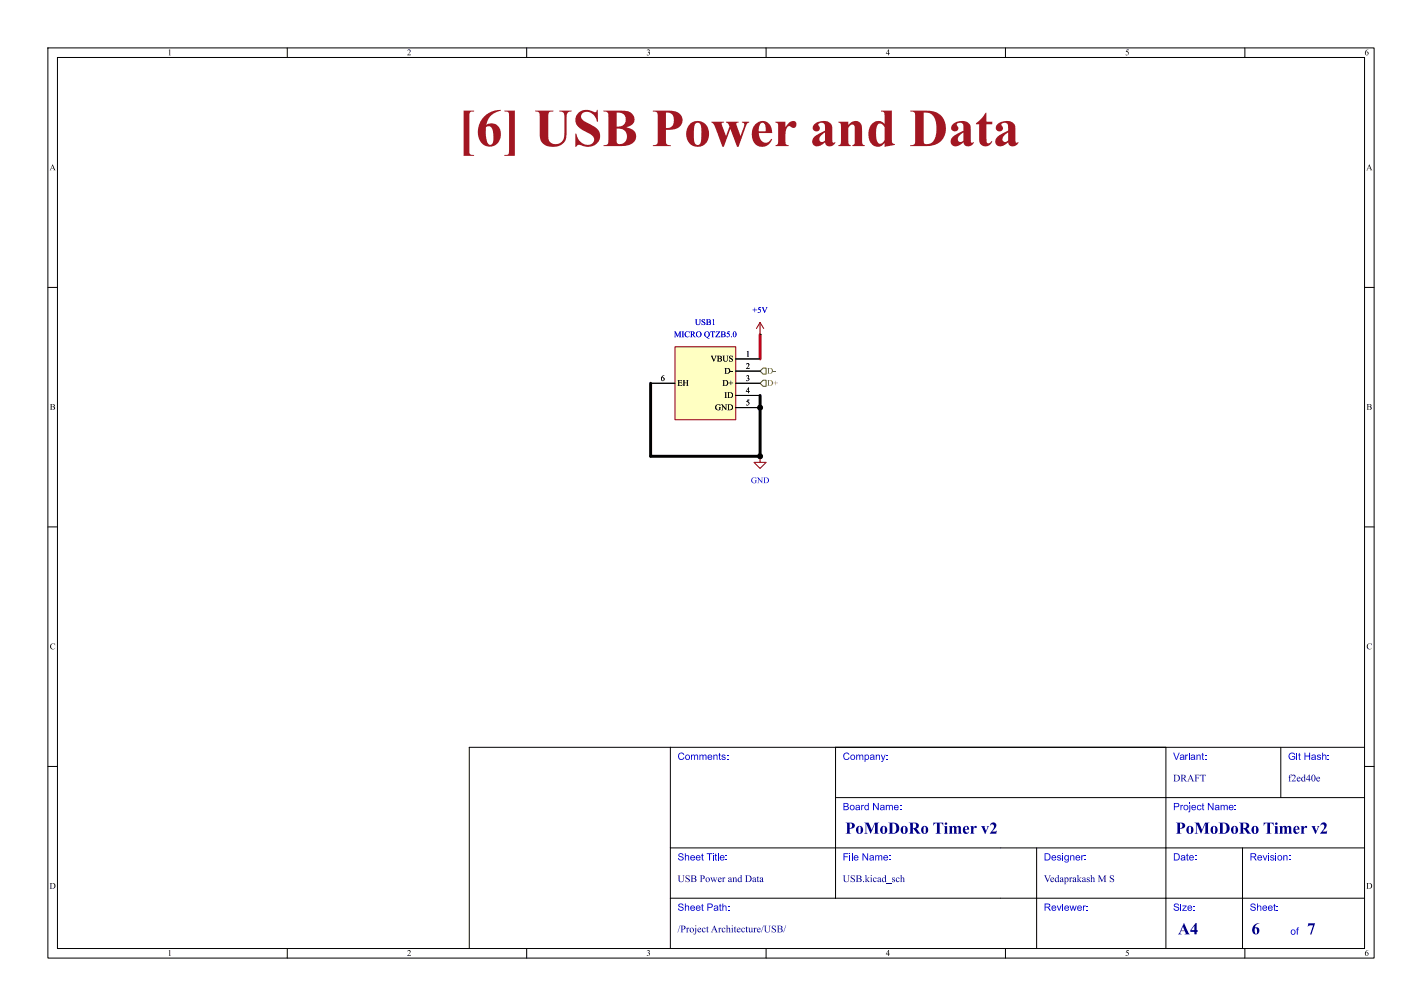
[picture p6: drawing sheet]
(kicad_sch
 (version 20250114)
 (generator "eeschema")
 (generator_version "9.0")
 (paper "A4")
 (title_block
  (title "USB Power and Data"))
 (lib_symbols
  (symbol "mylib:MICROQTZB5.0" (exclude_from_sim no) (in_bom yes) (on_board yes)
   (property "Reference" "USB1" (at -1.27 12.7 0) (effects (font (size 1.27 1.27))))
   (property "Value" "MICRO QTZB5.0" (at -1.27 10.16 0) (effects (font (size 1.27 1.27))))
   (property "Footprint" "mylib:MICRO-USB-SMD_MICRO-QTZB5.0" (at 0 -12.7 0) (effects (font (size 1.27 1.27)) (hide yes)))
   (property "Datasheet" "https://lcsc.com/product-detail/USB-Connectors_SHOU-HAN-MICRO-QTZB5-0_C2681556.html" (at 0 -15.24 0) (effects (font (size 1.27 1.27)) (hide yes)))
   (property "Description" "" (at 0 0 0) (effects (font (size 1.27 1.27)) (hide yes)))
   (property "LCSC Part" "C2681556" (at 0 -17.78 0) (effects (font (size 1.27 1.27)) (hide yes)))
   (symbol "MICROQTZB5.0_0_1"
    (rectangle (start -7.62 7.62) (end 5.08 -7.62) (stroke (width 0) (type default)) (fill (type background)))
    (pin power_out line (at 10.16 5.08 180) (length 5.08) (name "VBUS" (effects (font (size 1.27 1.27)))) (number "1" (effects (font (size 1.27 1.27)))))
    (pin input line (at 10.16 2.54 180) (length 5.08) (name "D-" (effects (font (size 1.27 1.27)))) (number "2" (effects (font (size 1.27 1.27)))))
    (pin input line (at 10.16 0 180) (length 5.08) (name "D+" (effects (font (size 1.27 1.27)))) (number "3" (effects (font (size 1.27 1.27)))))
    (pin power_out line (at 10.16 -5.08 180) (length 5.08) (name "GND" (effects (font (size 1.27 1.27)))) (number "5" (effects (font (size 1.27 1.27))))))
   (symbol "MICROQTZB5.0_1_1"
    (pin power_in line (at -12.7 0 0) (length 5.08) (name "EH" (effects (font (size 1.27 1.27)))) (number "6" (effects (font (size 1.27 1.27)))))
    (pin power_in line (at 10.16 -2.54 180) (length 5.08) (name "ID" (effects (font (size 1.27 1.27)))) (number "4" (effects (font (size 1.27 1.27))))))
   (embedded_fonts no))
  (symbol "power:+5V"
   (power)
   (pin_numbers (hide yes))
   (pin_names
    (offset 0) (hide yes)) (exclude_from_sim no) (in_bom yes) (on_board yes)
   (property "Reference" "#PWR" (at 0 -3.81 0) (effects (font (size 1.27 1.27)) (hide yes)))
   (property "Value" "+5V" (at 0 3.556 0) (effects (font (size 1.27 1.27))))
   (property "Footprint" "" (at 0 0 0) (effects (font (size 1.27 1.27)) (hide yes)))
   (property "Datasheet" "" (at 0 0 0) (effects (font (size 1.27 1.27)) (hide yes)))
   (property "Description" "Power symbol creates a global label with name \"+5V\"" (at 0 0 0) (effects (font (size 1.27 1.27)) (hide yes)))
   (symbol "+5V_0_1"
    (polyline (pts (xy -0.762 1.27) (xy 0 2.54)) (stroke (width 0) (type default)) (fill (type none)))
    (polyline (pts (xy 0 2.54) (xy 0.762 1.27)) (stroke (width 0) (type default)) (fill (type none)))
    (polyline (pts (xy 0 0) (xy 0 2.54)) (stroke (width 0) (type default)) (fill (type none))))
   (symbol "+5V_1_1"
    (pin power_in line (at 0 0 90) (length 0) (name "~" (effects (font (size 1.27 1.27)))) (number "1" (effects (font (size 1.27 1.27))))))
   (embedded_fonts no))
  (symbol "power:GND"
   (power)
   (pin_numbers (hide yes))
   (pin_names
    (offset 0) (hide yes)) (exclude_from_sim no) (in_bom yes) (on_board yes)
   (property "Reference" "#PWR" (at 0 -6.35 0) (effects (font (size 1.27 1.27)) (hide yes)))
   (property "Value" "GND" (at 0 -3.81 0) (effects (font (size 1.27 1.27))))
   (property "Footprint" "" (at 0 0 0) (effects (font (size 1.27 1.27)) (hide yes)))
   (property "Datasheet" "" (at 0 0 0) (effects (font (size 1.27 1.27)) (hide yes)))
   (property "Description" "Power symbol creates a global label with name \"GND\" , ground" (at 0 0 0) (effects (font (size 1.27 1.27)) (hide yes)))
   (symbol "GND_0_1"
    (polyline (pts (xy 0 0) (xy 0 -1.27) (xy 1.27 -1.27) (xy 0 -2.54) (xy -1.27 -1.27) (xy 0 -1.27)) (stroke (width 0) (type default)) (fill (type none))))
   (symbol "GND_1_1"
    (pin power_in line (at 0 0 270) (length 0) (name "~" (effects (font (size 1.27 1.27)))) (number "1" (effects (font (size 1.27 1.27))))))
   (embedded_fonts no)))
 (text_box "[${#}] ${TITLE}"
  (exclude_from_sim no)
  (at 88.9 20.828 0)
  (size 130.81 12.7)
  (margins 5.9999 5.9999 5.9999 5.9999)
  (stroke (width -0.0001) (type default))
  (fill (type none))
  (effects (font
    (face "Times New Roman") (size 8 8) (thickness 1.2)
    (bold yes) (color 162 22 34 1))))
 (junction
  (at 158.75 95.25)
  (diameter 0)
  (color 0 0 0 0))
 (junction
  (at 158.75 85.09)
  (diameter 0)
  (color 0 0 0 0))
 (wire
  (pts (xy 158.75 69.85) (xy 158.75 74.93))
  (stroke (width 0) (type default)))
 (wire
  (pts (xy 135.89 95.25) (xy 158.75 95.25))
  (stroke (width 0) (type default)))
 (wire
  (pts (xy 135.89 80.01) (xy 135.89 95.25))
  (stroke (width 0) (type default)))
 (wire
  (pts (xy 158.75 82.55) (xy 158.75 85.09))
  (stroke (width 0) (type default)))
 (wire
  (pts (xy 158.75 85.09) (xy 158.75 95.25))
  (stroke (width 0) (type default)))
 (hierarchical_label "D+"
  (shape input)
  (at 158.75 80.01 0)
  (effects (font (size 1.27 1.27)) (justify left)))
 (hierarchical_label "D-"
  (shape input)
  (at 158.75 77.47 0)
  (effects (font (size 1.27 1.27)) (justify left)))
 (symbol
  (lib_id "power:+5V")
  (at 158.75 69.85 0)
  (unit 1)
  (exclude_from_sim no)
  (in_bom yes)
  (on_board yes)
  (dnp no)
  (fields_autoplaced yes)
  (property "Reference" "#PWR026" (at 158.75 73.66 0) (effects (font (size 1.27 1.27)) (hide yes)))
  (property "Value" "+5V" (at 158.75 64.77 0) (effects (font (size 1.27 1.27))))
  (property "Footprint" "" (at 158.75 69.85 0) (effects (font (size 1.27 1.27)) (hide yes)))
  (property "Datasheet" "" (at 158.75 69.85 0) (effects (font (size 1.27 1.27)) (hide yes)))
  (property "Description" "Power symbol creates a global label with name \"+5V\"" (at 158.75 69.85 0) (effects (font (size 1.27 1.27)) (hide yes)))
  (pin "1"))
 (symbol
  (lib_id "power:GND")
  (at 158.75 95.25 0)
  (unit 1)
  (exclude_from_sim no)
  (in_bom yes)
  (on_board yes)
  (dnp no)
  (fields_autoplaced yes)
  (property "Reference" "#PWR027" (at 158.75 101.6 0) (effects (font (size 1.27 1.27)) (hide yes)))
  (property "Value" "GND" (at 158.75 100.33 0) (effects (font (size 1.27 1.27))))
  (property "Footprint" "" (at 158.75 95.25 0) (effects (font (size 1.27 1.27)) (hide yes)))
  (property "Datasheet" "" (at 158.75 95.25 0) (effects (font (size 1.27 1.27)) (hide yes)))
  (property "Description" "Power symbol creates a global label with name \"GND\" , ground" (at 158.75 95.25 0) (effects (font (size 1.27 1.27)) (hide yes)))
  (pin "1"))
 (symbol
  (lib_id "mylib:MICROQTZB5.0")
  (at 148.59 80.01 0)
  (unit 1)
  (exclude_from_sim no)
  (in_bom yes)
  (on_board yes)
  (dnp no)
  (fields_autoplaced yes)
  (property "Reference" "USB1" (at 147.32 67.31 0) (effects (font (size 1.27 1.27))))
  (property "Value" "MICRO QTZB5.0" (at 147.32 69.85 0) (effects (font (size 1.27 1.27))))
  (property "Footprint" "mylib:MICRO-USB-SMD_MICRO-QTZB5.0" (at 148.59 92.71 0) (effects (font (size 1.27 1.27)) (hide yes)))
  (property "Datasheet" "https://lcsc.com/product-detail/USB-Connectors_SHOU-HAN-MICRO-QTZB5-0_C2681556.html" (at 148.59 95.25 0) (effects (font (size 1.27 1.27)) (hide yes)))
  (property "Description" "" (at 148.59 80.01 0) (effects (font (size 1.27 1.27)) (hide yes)))
  (property "LCSC Part" "C2681556" (at 148.59 97.79 0) (effects (font (size 1.27 1.27)) (hide yes)))
  (pin "1")
  (pin "4")
  (pin "2")
  (pin "3")
  (pin "6")
  (pin "5")))
